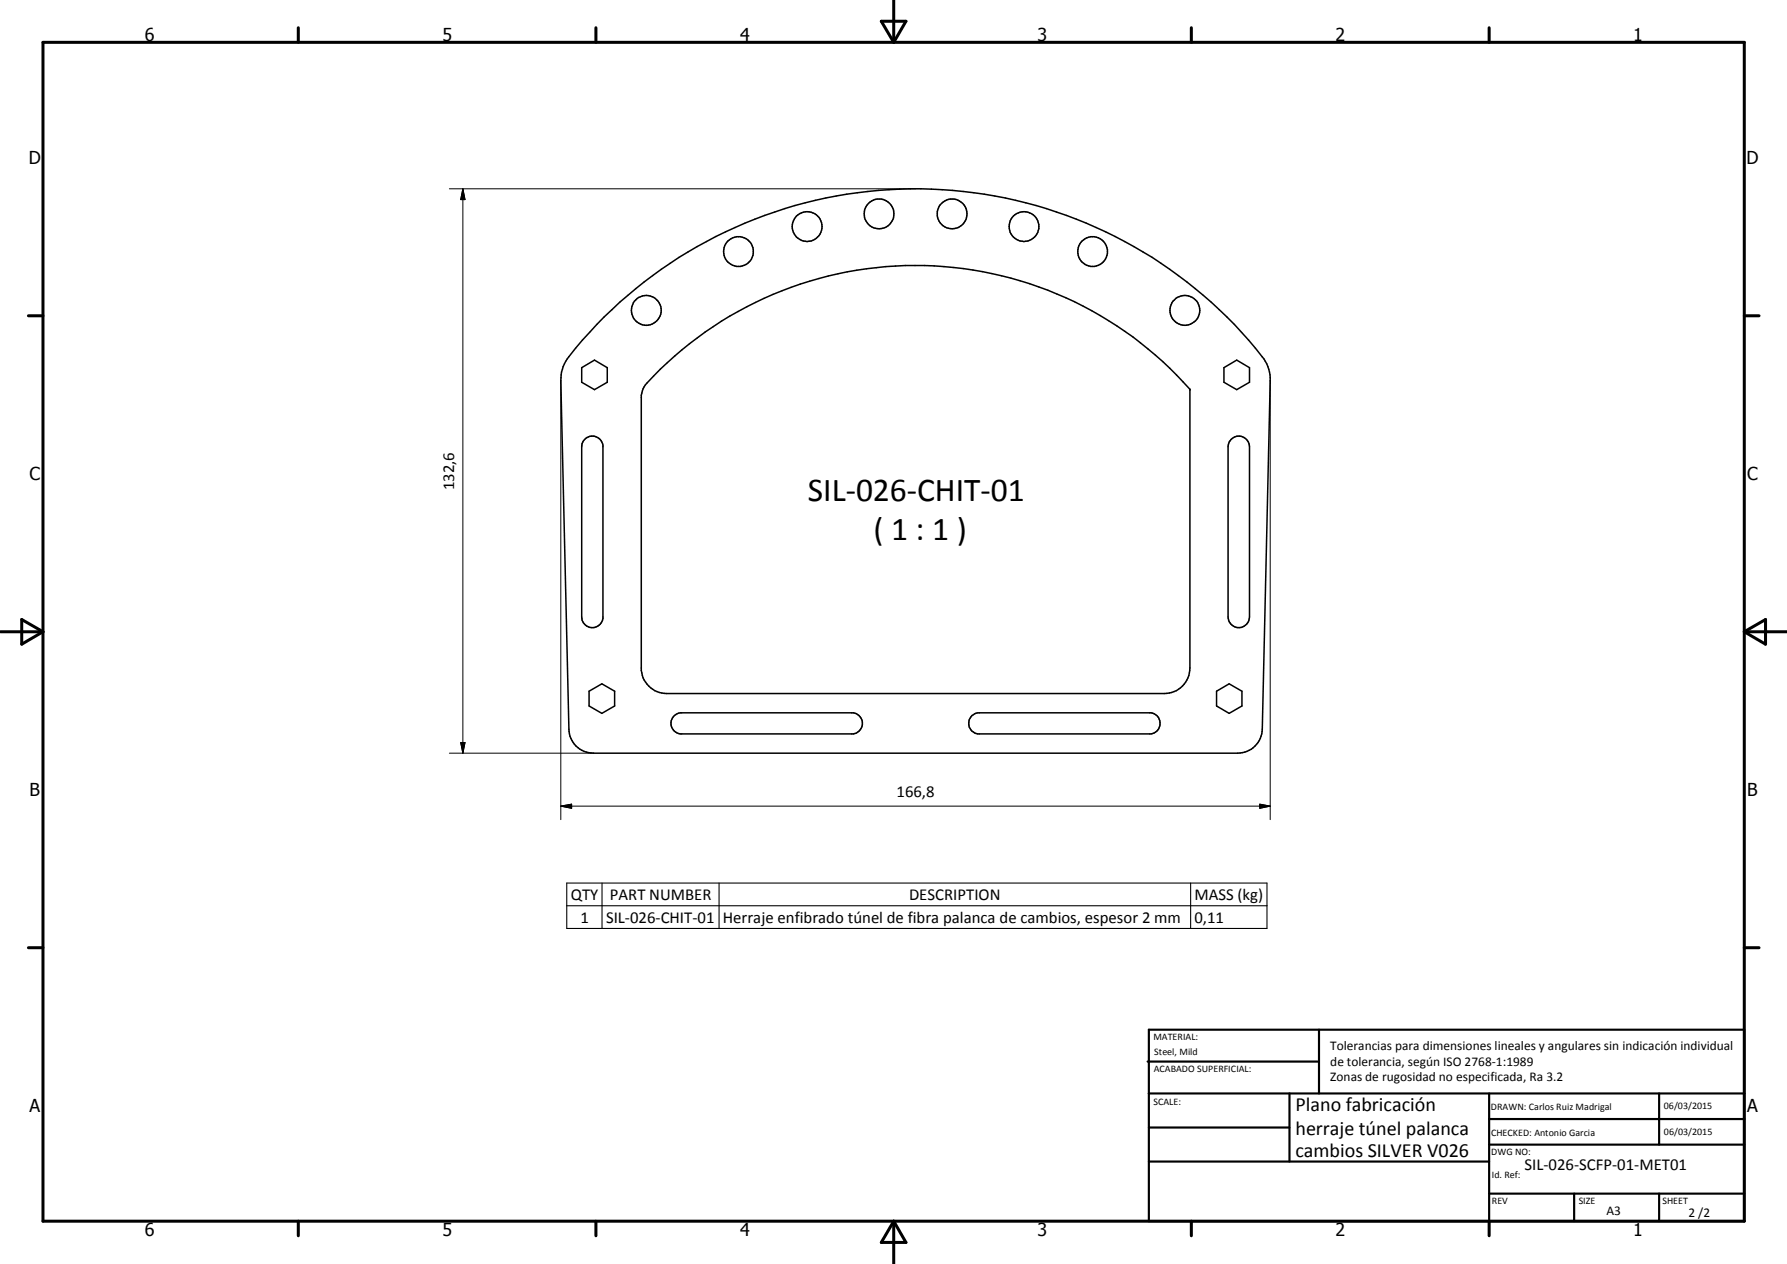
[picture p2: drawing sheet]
<svg xmlns="http://www.w3.org/2000/svg" width="420mm" height="297mm" viewBox="0 0 420 297" stroke-linecap="round" stroke-linejoin="round" font-family="sans-serif">
<g fill="none" stroke="#000" stroke-width=".35">
<path d="M142.1 74.5a104 104 0 0 1 155.1 9.8l1.1 2.5 .3 1.3 .1 1.4-1.9 81.9a5.8 5.8 0 0 1-5.8 5.6h-151.5a5.7 5.7 0 0 1-5.7-5.6l-1.9-81.9a8.4 8.4 0 0 1 1.9-5.7l3.1-3.9zM136.8 86.4l3-1.8 3 1.8v3.4l-3 1.8-3-1.8zM155.3 86.7a86.1 86.1 0 0 1 124.5 4.8v65.5a6 6 0 0 1-6 6h-117.1a6 6 0 0 1-5.9-5.4v-64.7l.4-1.5a8.8 8.8 0 0 1 2.5-3zM287.8 86.4l3-1.8 3 1.8v3.4l-3 1.8-3-1.8zM137.7 103a2.53 2.53 0 0 1 4.1 1.6v40.7a2.51 2.51 0 0 1-2.7 2.2 2.51 2.51 0 0 1-2.3-2.5v-40l.2-1.1zM289.4 103.3a2.51 2.51 0 0 1 2.8-.7 2.51 2.51 0 0 1 1.6 2.4v40a2.52 2.52 0 0 1-2.5 2.5 2.52 2.52 0 0 1-2.6-2.5v-40l.3-1.1zM138.5 162.4l3-1.7 3 1.7v3.5l-3 1.7-3-1.7zM158.6 168.1l1.3-.6h40.7a2.51 2.51 0 0 1 2.2 2.5 2.51 2.51 0 0 1-2.2 2.5h-40.7a2.5 2.5 0 0 1-2-1.8 2.5 2.5 0 0 1 .7-2.6zM228.5 168.1l1.4-.6h40.8a2.51 2.51 0 0 1 2 2.5 2.51 2.51 0 0 1-2 2.5h-40.8a2.5 2.5 0 0 1-2-1.8 2.5 2.5 0 0 1 .6-2.6zM286 162.4l3-1.7 3 1.7v3.5l-3 1.7-3-1.7z"/>
<circle cx="173.6" cy="59.1" r="3.5"/>
<circle cx="189.8" cy="53.3" r="3.5"/>
<circle cx="206.7" cy="50.3" r="3.5"/>
<circle cx="223.9" cy="50.3" r="3.5"/>
<circle cx="240.8" cy="53.2" r="3.5"/>
<circle cx="256.9" cy="59.1" r="3.5"/>
<circle cx="152" cy="72.9" r="3.5"/>
<circle cx="278.6" cy="73" r="3.5"/>
</g>
<circle cx="279.8" cy="91.5" r=".18" fill="#000"/>
<g fill="none" stroke="#000" stroke-width=".71">
<path d="M10.1 9.9h400v277.1h-400zM70.1 6.5v3.4M140.1 6.5v3.4M207.2 5h5.8l-2.9 4.9zM210.1 0v9.9M280.1 6.5v3.4M350.1 6.5v3.4M6.7 74.2h3.4M410.1 74.2h3.5M.1 148.5h10M5.1 145.6l5 2.9-5 2.9zM410.1 148.5h10"/>
<path d="M410.1 148.5l5-2.9v5.8zM6.7 222.7h3.4M410.1 222.7h3.5M70.1 287v3.4M140.1 287v3.4M210.1 287v10M210.1 287l2.9 5h-5.8zM280.1 287v3.4M350.1 287v3.4"/>
</g>
<g fill="none" stroke="#000" stroke-width=".51">
<path d="M269.8 249.5h40.3M270.1 242h140v45h-140zM270.1 257h140M303.2 257v16M310.1 242v15M350.1 257v30M390.1 257v12M270.1 265h33.1M270.1 273h80M350.1 269h60M350.1 263h60M350.1 280.5h60"/>
<path d="M370.1 280.5v6.5M390.1 280.5v6.5"/>
</g>
<path d="M133.3 207.5h164.6v10.7h-164.6zM133.3 212.9h164.6M141.6 207.5v10.7M169.1 207.5v10.7M279.9 207.5v10.7" fill="none" stroke="#000" stroke-width=".25"/>
<path d="M105.7 44.4h109.6M108.8 44.4l.5 2.5h-1zM108.8 44.4v132.6M131.9 89.5v103.1M298.7 89.5v103.1M105.7 177h33.8M108.3 174.5h1l-.5 2.5zM131.9 189.4l2.5-.4v.9zM131.9 189.4h166.8M296.2 189l2.5 .4-2.5 .5z" fill="none" stroke="#000" stroke-width=".24"/>
<path d="M108.8 44.4l.5 2.5h-1zM108.3 174.5h1l-.5 2.5zM131.9 189.4l2.5-.4v.9zM296.2 189l2.5 .4-2.5 .5z" fill="#000"/>
<g font-size="7.9">
<text x="189.9" y="117.8">SIL-026-CHIT-01</text>
<text x="205.3" y="126.8">( 1 : 1 )</text>
</g>
<g font-size="4.7">
<text x="304.6" y="261.2">Plano fabricación</text>
<text x="304.6" y="266.6">herraje túnel palanca</text>
<text x="304.6" y="272">cambios SILVER V026</text>
</g>
<g font-size="4.2">
<text x="34" y="9.6">6</text>
<text x="104" y="9.6">5</text>
<text x="174" y="9.6">4</text>
<text x="244" y="9.6">3</text>
<text x="314" y="9.6">2</text>
<text x="384" y="9.6">1</text>
<text x="6.8" y="38.7">D</text>
<text x="410.6" y="38.7">D</text>
<text x="7" y="112.9">C</text>
<text x="410.8" y="112.9">C</text>
<text x="7" y="187.1">B</text>
<text x="410.8" y="187.1">B</text>
<text x="7" y="261.4">A</text>
<text x="410.8" y="261.4">A</text>
<text x="34" y="290.4">6</text>
<text x="104" y="290.4">5</text>
<text x="174" y="290.4">4</text>
<text x="244" y="290.4">3</text>
<text x="314" y="290.4">2</text>
<text x="384" y="290.4">1</text>
</g>
<g font-size="3.9">
<text x="106.8" y="115.2" transform="rotate(-90 106.8 115.2)">132,6</text>
<text x="210.8" y="187.4">166,8</text>
<text x="134.2" y="211.5">QTY</text>
<text x="143.4" y="211.5">PART NUMBER</text>
<text x="213.7" y="211.5">DESCRIPTION</text>
<text x="280.8" y="211.6">MASS (kg)</text>
<text x="136.5" y="216.8">1</text>
<text x="142.5" y="216.8">SIL-026-CHIT-01</text>
<text x="170" y="216.9">Herraje enfibrado túnel de fibra palanca de cambios, espesor 2 mm</text>
<text x="280.8" y="216.8">0,11</text>
<text x="358.5" y="275">SIL-026-SCFP-01-MET01</text>
</g>
<g font-size="3.1">
<text x="312.7" y="246.8">Tolerancias para dimensiones lineales y angulares sin indicación individual</text>
<text x="312.7" y="250.4">de tolerancia, según ISO 2768-1:1989</text>
<text x="312.7" y="254">Zonas de rugosidad no especificada, Ra 3.2</text>
<text x="377.7" y="285.6">A3</text>
<text x="397" y="285.9">2 /2</text>
</g>
<g font-size="2.4">
<text x="271.2" y="244.4">MATERIAL:</text>
<text x="271.3" y="252">ACABADO SUPERFICIAL:</text>
<text x="271.4" y="247.9">Steel, Mild</text>
<text x="271.2" y="259.7">SCALE:</text>
<text x="350.6" y="260.8">DRAWN: Carlos Ruiz Madrigal</text>
<text x="391.2" y="260.6">06/03/2015</text>
<text x="350.6" y="267">CHECKED: Antonio Garcia</text>
<text x="391.2" y="266.7">06/03/2015</text>
<text x="350.6" y="271.4">DWG NO:</text>
<text x="350.8" y="276.9">Id. Ref:</text>
<text x="350.8" y="282.8">REV</text>
<text x="371.2" y="282.9">SIZE</text>
<text x="390.9" y="282.9">SHEET</text>
</g>
</svg>
